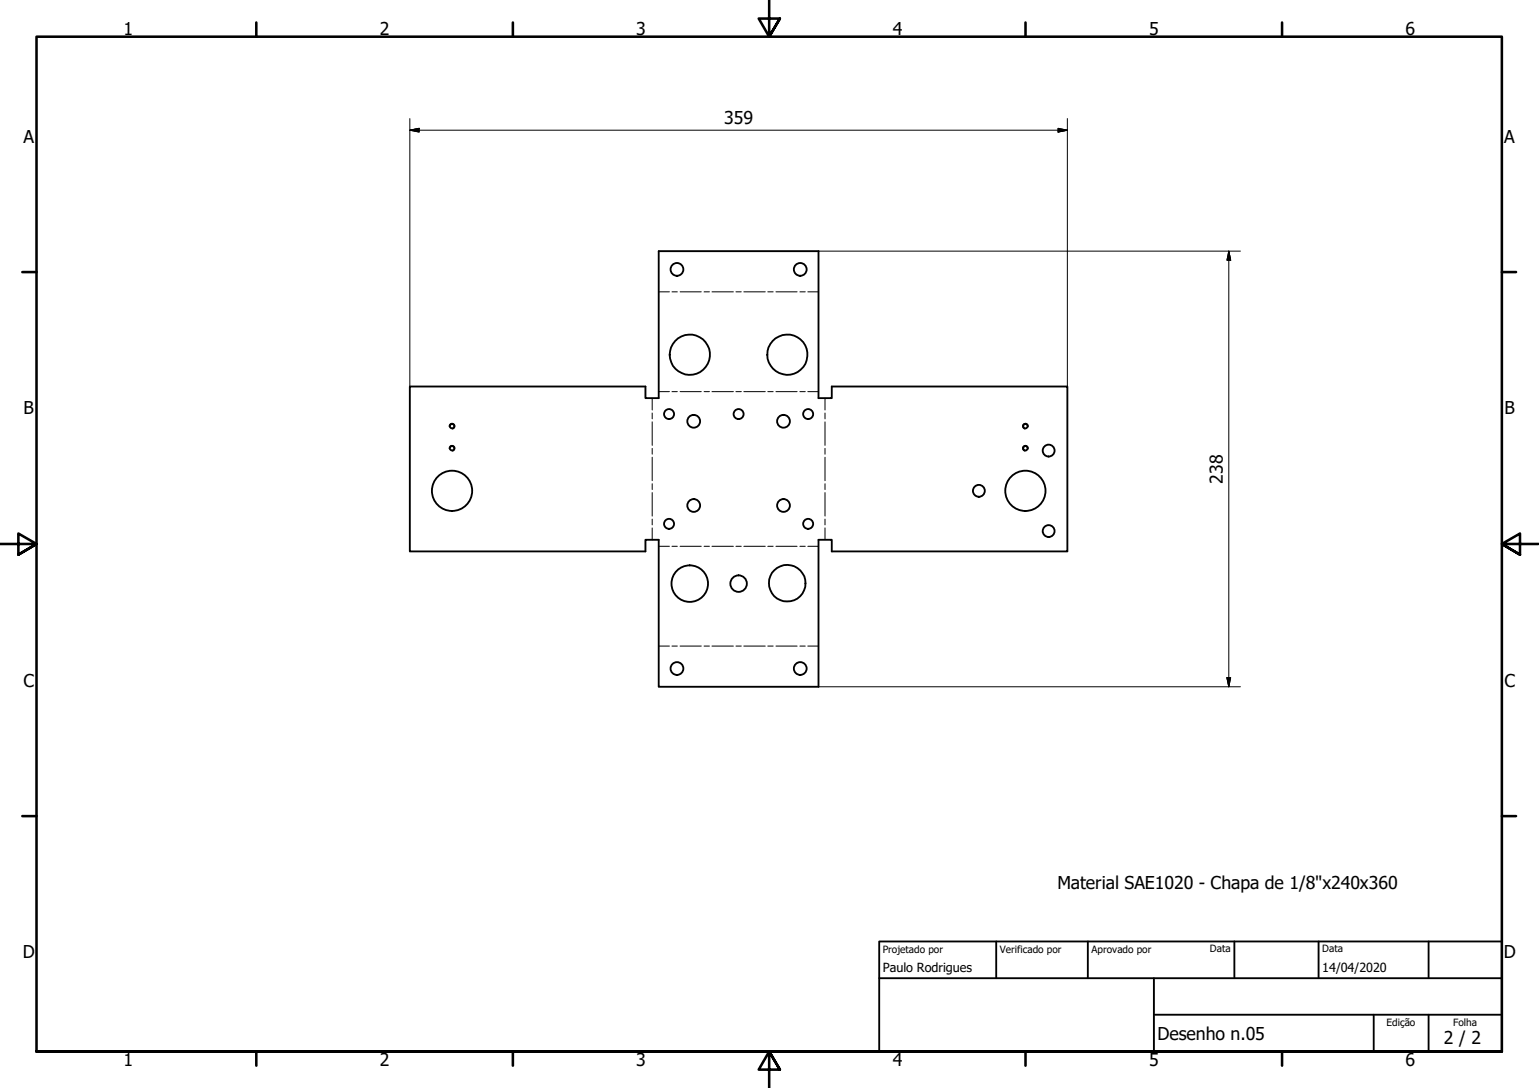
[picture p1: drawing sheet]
<svg xmlns="http://www.w3.org/2000/svg" width="420mm" height="297mm" viewBox="0 0 420 297" stroke-linecap="round" stroke-linejoin="round" font-family="sans-serif">
<g fill="none" stroke="#000" stroke-width=".51">
<path d="M111.9 105.5h64.3v3.2h3.6v-40.1h43.7v40.1h3.6v-3.2h64.3v45h-64.3v-3.1h-3.6v40.1h-43.7v-40.1h-3.6v3.1h-64.3z"/>
<circle cx="184.8" cy="73.6" r="1.75"/>
<circle cx="218.5" cy="73.6" r="1.75"/>
<circle cx="188.3" cy="96.9" r="5.5"/>
<circle cx="215" cy="96.8" r="5.5"/>
<circle cx="123.4" cy="116.3" r=".6"/>
<circle cx="182.7" cy="113" r="1.37"/>
<circle cx="189.4" cy="115" r="1.75"/>
<circle cx="201.6" cy="113" r="1.37"/>
<circle cx="213.9" cy="115" r="1.75"/>
<circle cx="220.6" cy="113" r="1.37"/>
<circle cx="279.9" cy="116.3" r=".6"/>
<circle cx="123.4" cy="122.4" r=".6"/>
<circle cx="123.4" cy="134" r="5.5"/>
<circle cx="189.4" cy="138" r="1.75"/>
<circle cx="213.9" cy="138" r="1.75"/>
<circle cx="267.2" cy="134" r="1.62"/>
<circle cx="279.9" cy="122.4" r=".6"/>
<circle cx="279.9" cy="134" r="5.5"/>
<circle cx="286.3" cy="123" r="1.62"/>
<circle cx="182.7" cy="143" r="1.37"/>
<circle cx="188.3" cy="159.3" r="5"/>
<circle cx="201.6" cy="159.3" r="2.25"/>
<circle cx="214.9" cy="159.2" r="5"/>
<circle cx="220.6" cy="143" r="1.37"/>
<circle cx="286.3" cy="145" r="1.62"/>
<circle cx="184.8" cy="182.5" r="1.75"/>
<circle cx="218.5" cy="182.5" r="1.75"/>
</g>
<path d="M122.7 116.5a.73 .73 0 0 1 .6-.9 .73 .73 0 0 1 .8 .6 .73 .73 0 0 1-.6 .9M280.7 116.5a.73 .73 0 0 0-.6-.9 .73 .73 0 0 0-.9 .6 .73 .73 0 0 0 .6 .9M122.7 122.5a.73 .73 0 0 1 .6-.8 .73 .73 0 0 1 .8 .6 .73 .73 0 0 1-.6 .8M280.7 122.5a.73 .73 0 0 0-.6-.8 .73 .73 0 0 0-.9 .6 .73 .73 0 0 0 .6 .8" fill="none" stroke="#000" stroke-width=".38"/>
<!-- layer: Linha de centro curva (ISO) -->
<g fill="none" stroke="#000" stroke-width=".27">
<path d="M179.8 79.7h3M183.5 79.7h1.4M185.7 79.7h5.8M192.2 79.7h1.5M194.4 79.7h5.8M200.9 79.7h1.5M203.1 79.7h5.8M209.6 79.7h1.5M211.8 79.7h5.8M218.4 79.7h1.4M220.5 79.7h3M178.1 108.7v3.2"/>
<path d="M178.1 112.8v1.5M178.1 115.2v6.4M179.8 106.9h3M183.5 106.9h1.4M185.7 106.9h5.8M192.2 106.9h1.5M194.4 106.9h5.8M200.9 106.9h1.5M203.1 106.9h5.8M209.6 106.9h1.5M211.8 106.9h5.8M218.4 106.9h1.4"/>
<path d="M220.5 106.9h3M225.2 108.7v3.2M225.2 112.8v1.5M225.2 115.2v6.4M178.1 122.4v1.6M178.1 124.8v6.4M178.1 132.1v1.6M178.1 134.5v6.4M225.2 122.4v1.6M225.2 124.8v6.4M225.2 132.1v1.6M225.2 134.5v6.4"/>
<path d="M178.1 141.7v1.6M178.1 144.1v3.3M179.8 149.1h3M183.5 149.1h1.4M185.7 149.1h5.8M192.2 149.1h1.5M194.4 149.1h5.8M200.9 149.1h1.5M203.1 149.1h5.8M209.6 149.1h1.5M211.8 149.1h5.8M218.4 149.1h1.4"/>
<path d="M220.5 149.1h3M225.2 141.7v1.6M225.2 144.1v3.3M179.8 176.4h3M183.5 176.4h1.4M185.7 176.4h5.8M192.2 176.4h1.5M194.4 176.4h5.8M200.9 176.4h1.5M203.1 176.4h5.8M209.6 176.4h1.5M211.8 176.4h5.8"/>
<path d="M218.4 176.4h1.4M220.5 176.4h3"/>
</g>
<!-- layer: Borda (ISO) -->
<g fill="none" stroke="#000" stroke-width=".7">
<path d="M70 6.1v3.9M140 6.1v3.9M210 0v10l-2.9-4.9h5.8l-2.9 4.9 2.9-4.9M280 6.1v3.9M350 6.1v3.9M6.1 74.3h3.9M410 74.3h3.9M0 148.5h10l-5-2.8v5.7l5-2.9-5 2.9M420 148.5h-10l5-2.8v5.7l-5-2.9 5 2.9M6.1 222.8h3.9M410 222.8h3.9M10 287.1v-277.1h400v277.1h-400h400"/>
<path d="M70 287.1v3.8M140 287.1v3.8M212.9 292l-2.9-4.9 2.9 4.9h-5.8l2.9-4.9v9.9M280 287.1v3.8M350 287.1v3.8"/>
</g>
<path d="M240 257h170v30.1h-170zM272 257v10.1M297 257v10.1M337 257v10.1M360 257v10.1M390 257v10.1M240 267.1h170M315 277h95M315 267.1v20M375 277v10.1M390 277v10.1" fill="none" stroke="#000" stroke-width=".51"/>
<path d="M111.9 35.5l2.5-.5v1.1zM111.9 35.5h179.5M111.9 32.4v73.1M288.9 35l2.5 .5-2.5 .6zM291.4 32.4v73.1M223.5 68.6h115.1M335.5 68.6l.5 2.4h-1zM335.5 68.6v118.9M223.5 187.5h115.1M335 185h1l-.5 2.5z" fill="none" stroke="#000" stroke-width=".27"/>
<path d="M111.9 35.5l2.5-.5zM111.9 35.5l2.5-.5v1.1zM288.9 36.1l2.5-.6zM288.9 35l2.5 .5-2.5 .6zM335.5 68.6l.5 2.4zM335.5 68.6l.5 2.4h-1zM335 185l.5 2.5zM335 185h1l-.5 2.5z" fill="#000" stroke="#000" stroke-width=".27"/>
<g font-size="4.8">
<text x="33.7" y="9.6">1</text>
<text x="103.7" y="9.6">2</text>
<text x="173.7" y="9.6">3</text>
<text x="243.7" y="9.6">4</text>
<text x="313.7" y="9.6">5</text>
<text x="383.7" y="9.6">6</text>
<text x="197.7" y="34">359</text>
<text x="6.4" y="38.9">A</text>
<text x="410.7" y="38.9">A</text>
<text x="6.4" y="113.1">B</text>
<text x="410.7" y="113.1">B</text>
<text x="333.9" y="132" transform="rotate(-90 333.9 132)">238</text>
<text x="6.4" y="187.4">C</text>
<text x="410.7" y="187.4">C</text>
<text x="288.7" y="242.7">Material SAE1020 - Chapa de 1/8&quot;x240x360</text>
<text x="6.2" y="261.7">D</text>
<text x="410.5" y="261.7">D</text>
<text x="316" y="283.8">Desenho n.05</text>
<text x="394.2" y="285">2 / 2</text>
<text x="33.7" y="290.9">1</text>
<text x="103.7" y="290.9">2</text>
<text x="173.7" y="290.9">3</text>
<text x="243.7" y="290.9">4</text>
<text x="313.7" y="290.9">5</text>
<text x="383.7" y="290.9">6</text>
</g>
<g font-size="3.4">
<text x="241" y="265.4">Paulo Rodrigues</text>
<text x="361" y="265.5">14/04/2020</text>
</g>
<g font-size="2.7">
<text x="241" y="260.1">Projetado por</text>
<text x="273" y="260.1">Verificado por</text>
<text x="298" y="260.1">Aprovado por</text>
<text x="330.3" y="260">Data</text>
<text x="361" y="260">Data</text>
<text x="378.5" y="280.2">Edição</text>
<text x="396.7" y="280.1">Folha</text>
</g>
</svg>
